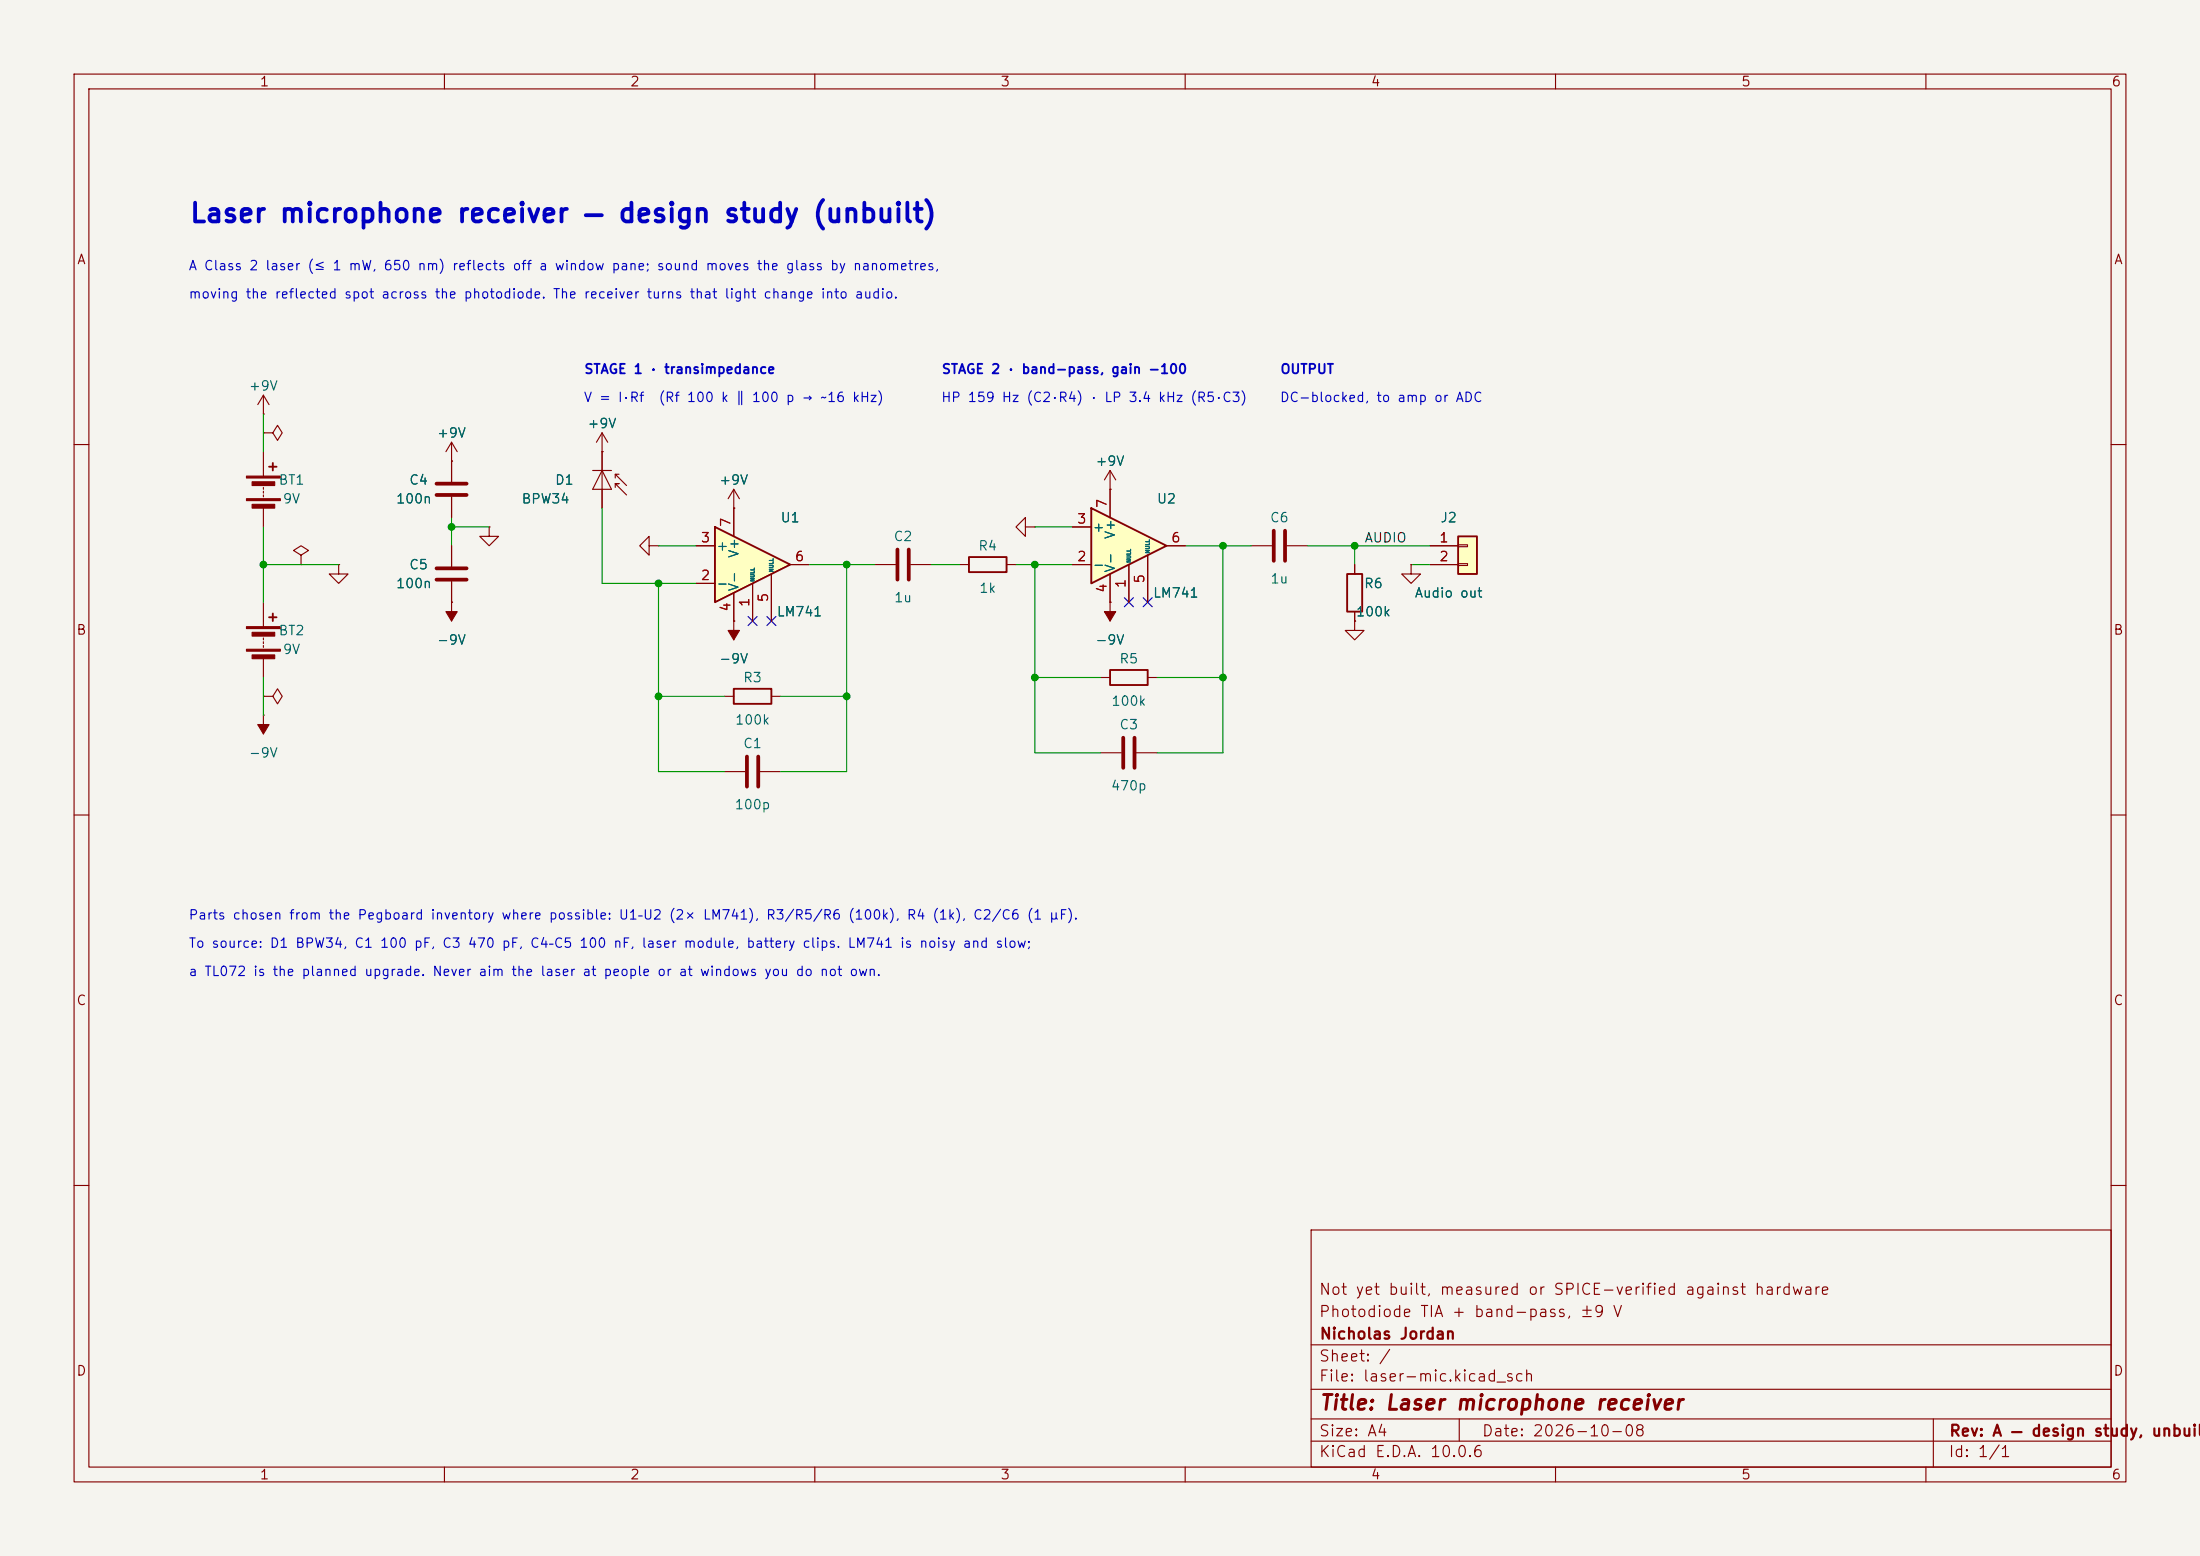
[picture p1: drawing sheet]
(kicad_sch
 (version 20250114)
 (generator "eeschema")
 (generator_version "9.0")
 (paper "A4")
 (title_block
  (title "Laser microphone receiver")
  (date "2026-10-08")
  (rev "A — design study, unbuilt")
  (company "Nicholas Jordan")
  (comment 1 "Photodiode TIA + band-pass, ±9 V")
  (comment 2 "Not yet built, measured or SPICE-verified against hardware"))
 (lib_symbols
  (symbol "Device:Battery"
   (pin_numbers (hide yes))
   (pin_names
    (offset 0) (hide yes)) (exclude_from_sim no) (in_bom yes) (on_board yes)
   (in_pos_files yes)
   (duplicate_pin_numbers_are_jumpers no)
   (property "Reference" "BT" (at 2.54 2.54 0) (show_name no) (do_not_autoplace no) (effects (font (size 1.27 1.27)) (justify left)))
   (property "Value" "Battery" (at 2.54 0 0) (show_name no) (do_not_autoplace no) (effects (font (size 1.27 1.27)) (justify left)))
   (property "Footprint" "" (at 0 1.524 90) (show_name no) (do_not_autoplace no) (hide yes) (effects (font (size 1.27 1.27))))
   (property "Datasheet" "" (at 0 1.524 90) (show_name no) (do_not_autoplace no) (hide yes) (effects (font (size 1.27 1.27))))
   (property "Description" "Multiple-cell battery" (at 0 0 0) (show_name no) (do_not_autoplace no) (hide yes) (effects (font (size 1.27 1.27))))
   (property "Sim.Device" "V" (at 0 0 0) (show_name no) (do_not_autoplace no) (hide yes) (effects (font (size 1.27 1.27))))
   (property "Sim.Type" "DC" (at 0 0 0) (show_name no) (do_not_autoplace no) (hide yes) (effects (font (size 1.27 1.27))))
   (property "Sim.Pins" "1=+ 2=-" (at 0 0 0) (show_name no) (do_not_autoplace no) (hide yes) (effects (font (size 1.27 1.27))))
   (symbol "Battery_0_1"
    (rectangle (start -2.286 1.778) (end 2.286 1.524) (stroke (width 0) (type default)) (fill (type outline)))
    (rectangle (start -2.286 -1.27) (end 2.286 -1.524) (stroke (width 0) (type default)) (fill (type outline)))
    (rectangle (start -1.524 1.016) (end 1.524 0.508) (stroke (width 0) (type default)) (fill (type outline)))
    (rectangle (start -1.524 -2.032) (end 1.524 -2.54) (stroke (width 0) (type default)) (fill (type outline)))
    (polyline (pts (xy 0 1.778) (xy 0 2.54)) (stroke (width 0) (type default)) (fill (type none)))
    (polyline (pts (xy 0 0) (xy 0 0.254)) (stroke (width 0) (type default)) (fill (type none)))
    (polyline (pts (xy 0 -0.508) (xy 0 -0.254)) (stroke (width 0) (type default)) (fill (type none)))
    (polyline (pts (xy 0 -1.016) (xy 0 -0.762)) (stroke (width 0) (type default)) (fill (type none)))
    (polyline (pts (xy 0.762 3.048) (xy 1.778 3.048)) (stroke (width 0.254) (type default)) (fill (type none)))
    (polyline (pts (xy 1.27 3.556) (xy 1.27 2.54)) (stroke (width 0.254) (type default)) (fill (type none))))
   (symbol "Battery_1_1"
    (pin passive line (at 0 5.08 270) (length 2.54) (name "+" (effects (font (size 1.27 1.27)))) (number "1" (effects (font (size 1.27 1.27)))))
    (pin passive line (at 0 -5.08 90) (length 2.54) (name "-" (effects (font (size 1.27 1.27)))) (number "2" (effects (font (size 1.27 1.27))))))
   (embedded_fonts no))
  (symbol "power:+9V"
   (power global)
   (pin_numbers (hide yes))
   (pin_names
    (offset 0) (hide yes)) (exclude_from_sim no) (in_bom yes) (on_board yes)
   (in_pos_files yes)
   (duplicate_pin_numbers_are_jumpers no)
   (property "Reference" "#PWR" (at 0 -3.81 0) (show_name no) (do_not_autoplace no) (hide yes) (effects (font (size 1.27 1.27))))
   (property "Value" "+9V" (at 0 3.556 0) (show_name no) (do_not_autoplace no) (effects (font (size 1.27 1.27))))
   (property "Footprint" "" (at 0 0 0) (show_name no) (do_not_autoplace no) (hide yes) (effects (font (size 1.27 1.27))))
   (property "Datasheet" "" (at 0 0 0) (show_name no) (do_not_autoplace no) (hide yes) (effects (font (size 1.27 1.27))))
   (property "Description" "Power symbol creates a global label with name \"+9V\"" (at 0 0 0) (show_name no) (do_not_autoplace no) (hide yes) (effects (font (size 1.27 1.27))))
   (symbol "+9V_0_1"
    (polyline (pts (xy -0.762 1.27) (xy 0 2.54)) (stroke (width 0) (type default)) (fill (type none)))
    (polyline (pts (xy 0 2.54) (xy 0.762 1.27)) (stroke (width 0) (type default)) (fill (type none)))
    (polyline (pts (xy 0 0) (xy 0 2.54)) (stroke (width 0) (type default)) (fill (type none))))
   (symbol "+9V_1_1"
    (pin power_in line (at 0 0 90) (length 0) (name "" (effects (font (size 1.27 1.27)))) (number "1" (effects (font (size 1.27 1.27))))))
   (embedded_fonts no))
  (symbol "power:PWR_FLAG"
   (power global)
   (pin_numbers (hide yes))
   (pin_names
    (offset 0) (hide yes)) (exclude_from_sim no) (in_bom yes) (on_board yes)
   (in_pos_files yes)
   (duplicate_pin_numbers_are_jumpers no)
   (property "Reference" "#FLG" (at 0 1.905 0) (show_name no) (do_not_autoplace no) (hide yes) (effects (font (size 1.27 1.27))))
   (property "Value" "PWR_FLAG" (at 0 3.81 0) (show_name no) (do_not_autoplace no) (effects (font (size 1.27 1.27))))
   (property "Footprint" "" (at 0 0 0) (show_name no) (do_not_autoplace no) (hide yes) (effects (font (size 1.27 1.27))))
   (property "Datasheet" "" (at 0 0 0) (show_name no) (do_not_autoplace no) (hide yes) (effects (font (size 1.27 1.27))))
   (property "Description" "Special symbol for telling ERC where power comes from" (at 0 0 0) (show_name no) (do_not_autoplace no) (hide yes) (effects (font (size 1.27 1.27))))
   (symbol "PWR_FLAG_0_0"
    (pin power_out line (at 0 0 90) (length 0) (name "" (effects (font (size 1.27 1.27)))) (number "1" (effects (font (size 1.27 1.27))))))
   (symbol "PWR_FLAG_0_1"
    (polyline (pts (xy 0 0) (xy 0 1.27) (xy -1.016 1.905) (xy 0 2.54) (xy 1.016 1.905) (xy 0 1.27)) (stroke (width 0) (type default)) (fill (type none))))
   (embedded_fonts no))
  (symbol "power:GND"
   (power global)
   (pin_numbers (hide yes))
   (pin_names
    (offset 0) (hide yes)) (exclude_from_sim no) (in_bom yes) (on_board yes)
   (in_pos_files yes)
   (duplicate_pin_numbers_are_jumpers no)
   (property "Reference" "#PWR" (at 0 -6.35 0) (show_name no) (do_not_autoplace no) (hide yes) (effects (font (size 1.27 1.27))))
   (property "Value" "GND" (at 0 -3.81 0) (show_name no) (do_not_autoplace no) (effects (font (size 1.27 1.27))))
   (property "Footprint" "" (at 0 0 0) (show_name no) (do_not_autoplace no) (hide yes) (effects (font (size 1.27 1.27))))
   (property "Datasheet" "" (at 0 0 0) (show_name no) (do_not_autoplace no) (hide yes) (effects (font (size 1.27 1.27))))
   (property "Description" "Power symbol creates a global label with name \"GND\" , ground" (at 0 0 0) (show_name no) (do_not_autoplace no) (hide yes) (effects (font (size 1.27 1.27))))
   (symbol "GND_0_1"
    (polyline (pts (xy 0 0) (xy 0 -1.27) (xy 1.27 -1.27) (xy 0 -2.54) (xy -1.27 -1.27) (xy 0 -1.27)) (stroke (width 0) (type default)) (fill (type none))))
   (symbol "GND_1_1"
    (pin power_in line (at 0 0 270) (length 0) (name "" (effects (font (size 1.27 1.27)))) (number "1" (effects (font (size 1.27 1.27))))))
   (embedded_fonts no))
  (symbol "power:-9V"
   (power global)
   (pin_numbers (hide yes))
   (pin_names
    (offset 0) (hide yes)) (exclude_from_sim no) (in_bom yes) (on_board yes)
   (in_pos_files yes)
   (duplicate_pin_numbers_are_jumpers no)
   (property "Reference" "#PWR" (at 0 -3.81 0) (show_name no) (do_not_autoplace no) (hide yes) (effects (font (size 1.27 1.27))))
   (property "Value" "-9V" (at 0 3.556 0) (show_name no) (do_not_autoplace no) (effects (font (size 1.27 1.27))))
   (property "Footprint" "" (at 0 0 0) (show_name no) (do_not_autoplace no) (hide yes) (effects (font (size 1.27 1.27))))
   (property "Datasheet" "" (at 0 0 0) (show_name no) (do_not_autoplace no) (hide yes) (effects (font (size 1.27 1.27))))
   (property "Description" "Power symbol creates a global label with name \"-9V\"" (at 0 0 0) (show_name no) (do_not_autoplace no) (hide yes) (effects (font (size 1.27 1.27))))
   (symbol "-9V_0_1"
    (polyline (pts (xy 0 0) (xy 0 2.54)) (stroke (width 0) (type default)) (fill (type none)))
    (polyline (pts (xy 0.762 1.27) (xy -0.762 1.27) (xy 0 2.54) (xy 0.762 1.27)) (stroke (width 0) (type default)) (fill (type outline))))
   (symbol "-9V_1_1"
    (pin power_in line (at 0 0 90) (length 0) (name "" (effects (font (size 1.27 1.27)))) (number "1" (effects (font (size 1.27 1.27))))))
   (embedded_fonts no))
  (symbol "Device:C"
   (pin_numbers (hide yes))
   (pin_names
    (offset 0.254)) (exclude_from_sim no) (in_bom yes) (on_board yes)
   (in_pos_files yes)
   (duplicate_pin_numbers_are_jumpers no)
   (property "Reference" "C" (at 0.635 2.54 0) (show_name no) (do_not_autoplace no) (effects (font (size 1.27 1.27)) (justify left)))
   (property "Value" "C" (at 0.635 -2.54 0) (show_name no) (do_not_autoplace no) (effects (font (size 1.27 1.27)) (justify left)))
   (property "Footprint" "" (at 0.9652 -3.81 0) (show_name no) (do_not_autoplace no) (hide yes) (effects (font (size 1.27 1.27))))
   (property "Datasheet" "" (at 0 0 0) (show_name no) (do_not_autoplace no) (hide yes) (effects (font (size 1.27 1.27))))
   (property "Description" "Unpolarized capacitor" (at 0 0 0) (show_name no) (do_not_autoplace no) (hide yes) (effects (font (size 1.27 1.27))))
   (symbol "C_0_1"
    (polyline (pts (xy -2.032 0.762) (xy 2.032 0.762)) (stroke (width 0.508) (type default)) (fill (type none)))
    (polyline (pts (xy -2.032 -0.762) (xy 2.032 -0.762)) (stroke (width 0.508) (type default)) (fill (type none))))
   (symbol "C_1_1"
    (pin passive line (at 0 3.81 270) (length 2.794) (name "" (effects (font (size 1.27 1.27)))) (number "1" (effects (font (size 1.27 1.27)))))
    (pin passive line (at 0 -3.81 90) (length 2.794) (name "" (effects (font (size 1.27 1.27)))) (number "2" (effects (font (size 1.27 1.27))))))
   (embedded_fonts no))
  (symbol "Amplifier_Operational:LM741"
   (pin_names
    (offset 0.127)) (exclude_from_sim no) (in_bom yes) (on_board yes)
   (in_pos_files yes)
   (duplicate_pin_numbers_are_jumpers no)
   (property "Reference" "U" (at 0 6.35 0) (show_name no) (do_not_autoplace no) (effects (font (size 1.27 1.27)) (justify left)))
   (property "Value" "LM741" (at 0 3.81 0) (show_name no) (do_not_autoplace no) (effects (font (size 1.27 1.27)) (justify left)))
   (property "Footprint" "" (at 1.27 1.27 0) (show_name no) (do_not_autoplace no) (hide yes) (effects (font (size 1.27 1.27))))
   (property "Datasheet" "http://www.ti.com/lit/ds/symlink/lm741.pdf" (at 3.81 3.81 0) (show_name no) (do_not_autoplace no) (hide yes) (effects (font (size 1.27 1.27))))
   (property "Description" "Operational Amplifier, DIP-8/TO-99-8" (at 0 0 0) (show_name no) (do_not_autoplace no) (hide yes) (effects (font (size 1.27 1.27))))
   (symbol "LM741_0_1"
    (polyline (pts (xy -5.08 5.08) (xy 5.08 0) (xy -5.08 -5.08) (xy -5.08 5.08)) (stroke (width 0.254) (type default)) (fill (type background))))
   (symbol "LM741_1_1"
    (pin input line (at 0 -7.62 90) (length 5.08) (name "NULL" (effects (font (size 0.508 0.508)))) (number "1" (effects (font (size 1.27 1.27)))))
    (pin input line (at -7.62 -2.54 0) (length 2.54) (name "-" (effects (font (size 1.27 1.27)))) (number "2" (effects (font (size 1.27 1.27)))))
    (pin input line (at -7.62 2.54 0) (length 2.54) (name "+" (effects (font (size 1.27 1.27)))) (number "3" (effects (font (size 1.27 1.27)))))
    (pin power_in line (at -2.54 -7.62 90) (length 3.81) (name "V-" (effects (font (size 1.27 1.27)))) (number "4" (effects (font (size 1.27 1.27)))))
    (pin input line (at 2.54 -7.62 90) (length 6.35) (name "NULL" (effects (font (size 0.508 0.508)))) (number "5" (effects (font (size 1.27 1.27)))))
    (pin output line (at 7.62 0 180) (length 2.54) (name "" (effects (font (size 1.27 1.27)))) (number "6" (effects (font (size 1.27 1.27)))))
    (pin power_in line (at -2.54 7.62 270) (length 3.81) (name "V+" (effects (font (size 1.27 1.27)))) (number "7" (effects (font (size 1.27 1.27)))))
    (pin no_connect line (at 0 2.54 270) (length 2.54) (hide yes) (name "NC" (effects (font (size 1.27 1.27)))) (number "8" (effects (font (size 1.27 1.27))))))
   (embedded_fonts no))
  (symbol "Sensor_Optical:BPW34"
   (pin_numbers (hide yes))
   (pin_names
    (offset 1.016) (hide yes)) (exclude_from_sim no) (in_bom yes) (on_board yes)
   (in_pos_files yes)
   (duplicate_pin_numbers_are_jumpers no)
   (property "Reference" "D" (at 0.508 1.778 0) (show_name no) (do_not_autoplace no) (effects (font (size 1.27 1.27)) (justify left)))
   (property "Value" "BPW34" (at -1.016 -2.794 0) (show_name no) (do_not_autoplace no) (effects (font (size 1.27 1.27))))
   (property "Footprint" "OptoDevice:Osram_DIL2_4.3x4.65mm_P5.08mm" (at 0 4.445 0) (show_name no) (do_not_autoplace no) (hide yes) (effects (font (size 1.27 1.27))))
   (property "Datasheet" "http://www.vishay.com/docs/81521/bpw34.pdf" (at -1.27 0 0) (show_name no) (do_not_autoplace no) (hide yes) (effects (font (size 1.27 1.27))))
   (property "Description" "Silicon PIN Photodiode" (at 0 0 0) (show_name no) (do_not_autoplace no) (hide yes) (effects (font (size 1.27 1.27))))
   (symbol "BPW34_0_1"
    (polyline (pts (xy -2.54 1.27) (xy -2.54 -1.27)) (stroke (width 0.1524) (type default)) (fill (type none)))
    (polyline (pts (xy -2.032 1.778) (xy -1.524 1.778)) (stroke (width 0) (type default)) (fill (type none)))
    (polyline (pts (xy -0.508 3.302) (xy -2.032 1.778) (xy -2.032 2.286)) (stroke (width 0) (type default)) (fill (type none)))
    (polyline (pts (xy 0 1.27) (xy -2.54 0) (xy 0 -1.27)) (stroke (width 0) (type default)) (fill (type none)))
    (polyline (pts (xy 0 0) (xy -2.54 0)) (stroke (width 0) (type default)) (fill (type none)))
    (polyline (pts (xy 0 -1.27) (xy 0 1.27)) (stroke (width 0) (type default)) (fill (type none)))
    (polyline (pts (xy 0.762 3.302) (xy -0.762 1.778) (xy -0.762 2.286) (xy -0.762 1.778) (xy -0.254 1.778)) (stroke (width 0) (type default)) (fill (type none))))
   (symbol "BPW34_1_1"
    (pin passive line (at -5.08 0 0) (length 2.54) (name "K" (effects (font (size 1.27 1.27)))) (number "1" (effects (font (size 1.27 1.27)))))
    (pin passive line (at 2.54 0 180) (length 2.54) (name "A" (effects (font (size 1.27 1.27)))) (number "2" (effects (font (size 1.27 1.27))))))
   (embedded_fonts no))
  (symbol "Device:R"
   (pin_numbers (hide yes))
   (pin_names
    (offset 0)) (exclude_from_sim no) (in_bom yes) (on_board yes)
   (in_pos_files yes)
   (duplicate_pin_numbers_are_jumpers no)
   (property "Reference" "R" (at 2.032 0 90) (show_name no) (do_not_autoplace no) (effects (font (size 1.27 1.27))))
   (property "Value" "R" (at 0 0 90) (show_name no) (do_not_autoplace no) (effects (font (size 1.27 1.27))))
   (property "Footprint" "" (at -1.778 0 90) (show_name no) (do_not_autoplace no) (hide yes) (effects (font (size 1.27 1.27))))
   (property "Datasheet" "" (at 0 0 0) (show_name no) (do_not_autoplace no) (hide yes) (effects (font (size 1.27 1.27))))
   (property "Description" "Resistor" (at 0 0 0) (show_name no) (do_not_autoplace no) (hide yes) (effects (font (size 1.27 1.27))))
   (symbol "R_0_1"
    (rectangle (start -1.016 -2.54) (end 1.016 2.54) (stroke (width 0.254) (type default)) (fill (type none))))
   (symbol "R_1_1"
    (pin passive line (at 0 3.81 270) (length 1.27) (name "" (effects (font (size 1.27 1.27)))) (number "1" (effects (font (size 1.27 1.27)))))
    (pin passive line (at 0 -3.81 90) (length 1.27) (name "" (effects (font (size 1.27 1.27)))) (number "2" (effects (font (size 1.27 1.27))))))
   (embedded_fonts no))
  (symbol "Connector_Generic:Conn_01x02"
   (pin_names
    (offset 1.016) (hide yes)) (exclude_from_sim no) (in_bom yes) (on_board yes)
   (in_pos_files yes)
   (duplicate_pin_numbers_are_jumpers no)
   (property "Reference" "J" (at 0 2.54 0) (show_name no) (do_not_autoplace no) (effects (font (size 1.27 1.27))))
   (property "Value" "Conn_01x02" (at 0 -5.08 0) (show_name no) (do_not_autoplace no) (effects (font (size 1.27 1.27))))
   (property "Footprint" "" (at 0 0 0) (show_name no) (do_not_autoplace no) (hide yes) (effects (font (size 1.27 1.27))))
   (property "Datasheet" "" (at 0 0 0) (show_name no) (do_not_autoplace no) (hide yes) (effects (font (size 1.27 1.27))))
   (property "Description" "Generic connector, single row, 01x02, script generated (kicad-library-utils/schlib/autogen/connector/)" (at 0 0 0) (show_name no) (do_not_autoplace no) (hide yes) (effects (font (size 1.27 1.27))))
   (symbol "Conn_01x02_1_1"
    (rectangle (start -1.27 1.27) (end 1.27 -3.81) (stroke (width 0.254) (type default)) (fill (type background)))
    (rectangle (start -1.27 0.127) (end 0 -0.127) (stroke (width 0.1524) (type default)) (fill (type none)))
    (rectangle (start -1.27 -2.413) (end 0 -2.667) (stroke (width 0.1524) (type default)) (fill (type none)))
    (pin passive line (at -5.08 0 0) (length 3.81) (name "Pin_1" (effects (font (size 1.27 1.27)))) (number "1" (effects (font (size 1.27 1.27)))))
    (pin passive line (at -5.08 -2.54 0) (length 3.81) (name "Pin_2" (effects (font (size 1.27 1.27)))) (number "2" (effects (font (size 1.27 1.27))))))
   (embedded_fonts no)))
 (symbol
  (lib_id "Device:Battery")
  (at 35.56 66.04 0)
  (unit 1)
  (exclude_from_sim no)
  (in_bom yes)
  (on_board yes)
  (dnp no)
  (property "Reference" "BT1" (at 39.37 64.77 0) (effects (font (size 1.27 1.27))))
  (property "Value" "9V" (at 39.37 67.31 0) (effects (font (size 1.27 1.27))))
  (property "Footprint" "" (at 35.56 66.04 0) (effects (font (size 1.27 1.27)) (hide yes)))
  (property "Datasheet" "~" (at 35.56 66.04 0) (effects (font (size 1.27 1.27)) (hide yes)))
  (pin "1")
  (pin "2"))
 (symbol
  (lib_id "Device:Battery")
  (at 35.56 86.36 0)
  (unit 1)
  (exclude_from_sim no)
  (in_bom yes)
  (on_board yes)
  (dnp no)
  (property "Reference" "BT2" (at 39.37 85.09 0) (effects (font (size 1.27 1.27))))
  (property "Value" "9V" (at 39.37 87.63 0) (effects (font (size 1.27 1.27))))
  (property "Footprint" "" (at 35.56 86.36 0) (effects (font (size 1.27 1.27)) (hide yes)))
  (property "Datasheet" "~" (at 35.56 86.36 0) (effects (font (size 1.27 1.27)) (hide yes)))
  (pin "1")
  (pin "2"))
 (wire
  (pts (xy 35.56 60.96) (xy 35.56 58.42))
  (stroke (width 0) (type solid)))
 (wire
  (pts (xy 35.56 58.42) (xy 35.56 55.88))
  (stroke (width 0) (type solid)))
 (symbol
  (lib_id "power:+9V")
  (at 35.56 55.88 0)
  (unit 1)
  (exclude_from_sim no)
  (in_bom no)
  (on_board no)
  (dnp no)
  (property "Reference" "#PWR01" (at 38.1 54.61 0) (effects (font (size 1.27 1.27)) (hide yes)))
  (property "Value" "+9V" (at 35.56 52.07 0) (effects (font (size 1.27 1.27))))
  (property "Footprint" "" (at 35.56 55.88 0) (effects (font (size 1.27 1.27)) (hide yes)))
  (property "Datasheet" "~" (at 35.56 55.88 0) (effects (font (size 1.27 1.27)) (hide yes)))
  (pin "1"))
 (symbol
  (lib_id "power:PWR_FLAG")
  (at 35.56 58.42 270)
  (unit 1)
  (exclude_from_sim no)
  (in_bom no)
  (on_board no)
  (dnp no)
  (property "Reference" "#FLG02" (at 38.1 57.15 270) (effects (font (size 1.27 1.27)) (hide yes)))
  (property "Value" "PWR_FLAG" (at 38.1 59.69 270) (effects (font (size 1.27 1.27)) (hide yes)))
  (property "Footprint" "" (at 35.56 58.42 0) (effects (font (size 1.27 1.27)) (hide yes)))
  (property "Datasheet" "~" (at 35.56 58.42 0) (effects (font (size 1.27 1.27)) (hide yes)))
  (pin "1"))
 (wire
  (pts (xy 35.56 71.12) (xy 35.56 76.2))
  (stroke (width 0) (type solid)))
 (wire
  (pts (xy 35.56 76.2) (xy 35.56 81.28))
  (stroke (width 0) (type solid)))
 (junction
  (at 35.56 76.2)
  (diameter 0)
  (color 0 0 0 0))
 (wire
  (pts (xy 35.56 76.2) (xy 40.64 76.2))
  (stroke (width 0) (type solid)))
 (wire
  (pts (xy 40.64 76.2) (xy 45.72 76.2))
  (stroke (width 0) (type solid)))
 (symbol
  (lib_id "power:PWR_FLAG")
  (at 40.64 76.2 0)
  (unit 1)
  (exclude_from_sim no)
  (in_bom no)
  (on_board no)
  (dnp no)
  (property "Reference" "#FLG03" (at 43.18 74.93 0) (effects (font (size 1.27 1.27)) (hide yes)))
  (property "Value" "PWR_FLAG" (at 43.18 77.47 0) (effects (font (size 1.27 1.27)) (hide yes)))
  (property "Footprint" "" (at 40.64 76.2 0) (effects (font (size 1.27 1.27)) (hide yes)))
  (property "Datasheet" "~" (at 40.64 76.2 0) (effects (font (size 1.27 1.27)) (hide yes)))
  (pin "1"))
 (symbol
  (lib_id "power:GND")
  (at 45.72 76.2 0)
  (unit 1)
  (exclude_from_sim no)
  (in_bom no)
  (on_board no)
  (dnp no)
  (property "Reference" "#PWR04" (at 48.26 74.93 0) (effects (font (size 1.27 1.27)) (hide yes)))
  (property "Value" "GND" (at 48.26 77.47 0) (effects (font (size 1.27 1.27)) (hide yes)))
  (property "Footprint" "" (at 45.72 76.2 0) (effects (font (size 1.27 1.27)) (hide yes)))
  (property "Datasheet" "~" (at 45.72 76.2 0) (effects (font (size 1.27 1.27)) (hide yes)))
  (pin "1"))
 (wire
  (pts (xy 35.56 91.44) (xy 35.56 93.98))
  (stroke (width 0) (type solid)))
 (wire
  (pts (xy 35.56 93.98) (xy 35.56 96.52))
  (stroke (width 0) (type solid)))
 (symbol
  (lib_id "power:-9V")
  (at 35.56 96.52 180)
  (unit 1)
  (exclude_from_sim no)
  (in_bom no)
  (on_board no)
  (dnp no)
  (property "Reference" "#PWR05" (at 38.1 95.25 0) (effects (font (size 1.27 1.27)) (hide yes)))
  (property "Value" "-9V" (at 35.56 101.6 0) (effects (font (size 1.27 1.27))))
  (property "Footprint" "" (at 35.56 96.52 0) (effects (font (size 1.27 1.27)) (hide yes)))
  (property "Datasheet" "~" (at 35.56 96.52 0) (effects (font (size 1.27 1.27)) (hide yes)))
  (pin "1"))
 (symbol
  (lib_id "power:PWR_FLAG")
  (at 35.56 93.98 270)
  (unit 1)
  (exclude_from_sim no)
  (in_bom no)
  (on_board no)
  (dnp no)
  (property "Reference" "#FLG06" (at 38.1 92.71 270) (effects (font (size 1.27 1.27)) (hide yes)))
  (property "Value" "PWR_FLAG" (at 38.1 95.25 270) (effects (font (size 1.27 1.27)) (hide yes)))
  (property "Footprint" "" (at 35.56 93.98 0) (effects (font (size 1.27 1.27)) (hide yes)))
  (property "Datasheet" "~" (at 35.56 93.98 0) (effects (font (size 1.27 1.27)) (hide yes)))
  (pin "1"))
 (symbol
  (lib_id "Device:C")
  (at 60.96 66.04 0)
  (unit 1)
  (exclude_from_sim no)
  (in_bom yes)
  (on_board yes)
  (dnp no)
  (property "Reference" "C4" (at 56.515 64.77 0) (effects (font (size 1.27 1.27))))
  (property "Value" "100n" (at 55.88 67.31 0) (effects (font (size 1.27 1.27))))
  (property "Footprint" "" (at 60.96 66.04 0) (effects (font (size 1.27 1.27)) (hide yes)))
  (property "Datasheet" "~" (at 60.96 66.04 0) (effects (font (size 1.27 1.27)) (hide yes)))
  (pin "1")
  (pin "2"))
 (symbol
  (lib_id "power:+9V")
  (at 60.96 62.23 0)
  (unit 1)
  (exclude_from_sim no)
  (in_bom no)
  (on_board no)
  (dnp no)
  (property "Reference" "#PWR07" (at 63.5 60.96 0) (effects (font (size 1.27 1.27)) (hide yes)))
  (property "Value" "+9V" (at 60.96 58.42 0) (effects (font (size 1.27 1.27))))
  (property "Footprint" "" (at 60.96 62.23 0) (effects (font (size 1.27 1.27)) (hide yes)))
  (property "Datasheet" "~" (at 60.96 62.23 0) (effects (font (size 1.27 1.27)) (hide yes)))
  (pin "1"))
 (symbol
  (lib_id "Device:C")
  (at 60.96 77.47 0)
  (unit 1)
  (exclude_from_sim no)
  (in_bom yes)
  (on_board yes)
  (dnp no)
  (property "Reference" "C5" (at 56.515 76.2 0) (effects (font (size 1.27 1.27))))
  (property "Value" "100n" (at 55.88 78.74 0) (effects (font (size 1.27 1.27))))
  (property "Footprint" "" (at 60.96 77.47 0) (effects (font (size 1.27 1.27)) (hide yes)))
  (property "Datasheet" "~" (at 60.96 77.47 0) (effects (font (size 1.27 1.27)) (hide yes)))
  (pin "1")
  (pin "2"))
 (symbol
  (lib_id "power:-9V")
  (at 60.96 81.28 180)
  (unit 1)
  (exclude_from_sim no)
  (in_bom no)
  (on_board no)
  (dnp no)
  (property "Reference" "#PWR08" (at 63.5 80.01 0) (effects (font (size 1.27 1.27)) (hide yes)))
  (property "Value" "-9V" (at 60.96 86.36 0) (effects (font (size 1.27 1.27))))
  (property "Footprint" "" (at 60.96 81.28 0) (effects (font (size 1.27 1.27)) (hide yes)))
  (property "Datasheet" "~" (at 60.96 81.28 0) (effects (font (size 1.27 1.27)) (hide yes)))
  (pin "1"))
 (wire
  (pts (xy 60.96 69.85) (xy 60.96 71.12))
  (stroke (width 0) (type solid)))
 (wire
  (pts (xy 60.96 71.12) (xy 60.96 73.66))
  (stroke (width 0) (type solid)))
 (wire
  (pts (xy 60.96 71.12) (xy 66.04 71.12))
  (stroke (width 0) (type solid)))
 (junction
  (at 60.96 71.12)
  (diameter 0)
  (color 0 0 0 0))
 (symbol
  (lib_id "power:GND")
  (at 66.04 71.12 0)
  (unit 1)
  (exclude_from_sim no)
  (in_bom no)
  (on_board no)
  (dnp no)
  (property "Reference" "#PWR09" (at 68.58 69.85 0) (effects (font (size 1.27 1.27)) (hide yes)))
  (property "Value" "GND" (at 68.58 72.39 0) (effects (font (size 1.27 1.27)) (hide yes)))
  (property "Footprint" "" (at 66.04 71.12 0) (effects (font (size 1.27 1.27)) (hide yes)))
  (property "Datasheet" "~" (at 66.04 71.12 0) (effects (font (size 1.27 1.27)) (hide yes)))
  (pin "1"))
 (symbol
  (lib_id "Amplifier_Operational:LM741")
  (at 101.6 76.2 0)
  (unit 1)
  (exclude_from_sim no)
  (in_bom yes)
  (on_board yes)
  (dnp no)
  (property "Reference" "U1" (at 106.68 69.85 0) (effects (font (size 1.27 1.27))))
  (property "Value" "LM741" (at 107.95 82.55 0) (effects (font (size 1.27 1.27))))
  (property "Footprint" "" (at 101.6 76.2 0) (effects (font (size 1.27 1.27)) (hide yes)))
  (property "Datasheet" "~" (at 101.6 76.2 0) (effects (font (size 1.27 1.27)) (hide yes)))
  (pin "1")
  (pin "2")
  (pin "3")
  (pin "4")
  (pin "5")
  (pin "6")
  (pin "7")
  (pin "8"))
 (symbol
  (lib_id "power:+9V")
  (at 99.06 68.58 0)
  (unit 1)
  (exclude_from_sim no)
  (in_bom no)
  (on_board no)
  (dnp no)
  (property "Reference" "#PWR10" (at 101.6 67.31 0) (effects (font (size 1.27 1.27)) (hide yes)))
  (property "Value" "+9V" (at 99.06 64.77 0) (effects (font (size 1.27 1.27))))
  (property "Footprint" "" (at 99.06 68.58 0) (effects (font (size 1.27 1.27)) (hide yes)))
  (property "Datasheet" "~" (at 99.06 68.58 0) (effects (font (size 1.27 1.27)) (hide yes)))
  (pin "1"))
 (symbol
  (lib_id "power:-9V")
  (at 99.06 83.82 180)
  (unit 1)
  (exclude_from_sim no)
  (in_bom no)
  (on_board no)
  (dnp no)
  (property "Reference" "#PWR11" (at 101.6 82.55 0) (effects (font (size 1.27 1.27)) (hide yes)))
  (property "Value" "-9V" (at 99.06 88.9 0) (effects (font (size 1.27 1.27))))
  (property "Footprint" "" (at 99.06 83.82 0) (effects (font (size 1.27 1.27)) (hide yes)))
  (property "Datasheet" "~" (at 99.06 83.82 0) (effects (font (size 1.27 1.27)) (hide yes)))
  (pin "1"))
 (no_connect
  (at 101.6 83.82))
 (no_connect
  (at 104.14 83.82))
 (symbol
  (lib_id "Sensor_Optical:BPW34")
  (at 81.28 66.04 270)
  (unit 1)
  (exclude_from_sim no)
  (in_bom yes)
  (on_board yes)
  (dnp no)
  (property "Reference" "D1" (at 76.2 64.77 270) (effects (font (size 1.27 1.27))))
  (property "Value" "BPW34" (at 73.66 67.31 270) (effects (font (size 1.27 1.27))))
  (property "Footprint" "" (at 81.28 66.04 0) (effects (font (size 1.27 1.27)) (hide yes)))
  (property "Datasheet" "~" (at 81.28 66.04 0) (effects (font (size 1.27 1.27)) (hide yes)))
  (pin "1")
  (pin "2"))
 (symbol
  (lib_id "power:+9V")
  (at 81.28 60.96 0)
  (unit 1)
  (exclude_from_sim no)
  (in_bom no)
  (on_board no)
  (dnp no)
  (property "Reference" "#PWR12" (at 83.82 59.69 0) (effects (font (size 1.27 1.27)) (hide yes)))
  (property "Value" "+9V" (at 81.28 57.15 0) (effects (font (size 1.27 1.27))))
  (property "Footprint" "" (at 81.28 60.96 0) (effects (font (size 1.27 1.27)) (hide yes)))
  (property "Datasheet" "~" (at 81.28 60.96 0) (effects (font (size 1.27 1.27)) (hide yes)))
  (pin "1"))
 (wire
  (pts (xy 81.28 68.58) (xy 81.28 78.74))
  (stroke (width 0) (type solid)))
 (wire
  (pts (xy 81.28 78.74) (xy 93.98 78.74))
  (stroke (width 0) (type solid)))
 (junction
  (at 88.9 78.74)
  (diameter 0)
  (color 0 0 0 0))
 (wire
  (pts (xy 93.98 73.66) (xy 88.9 73.66))
  (stroke (width 0) (type solid)))
 (symbol
  (lib_id "power:GND")
  (at 88.9 73.66 270)
  (unit 1)
  (exclude_from_sim no)
  (in_bom no)
  (on_board no)
  (dnp no)
  (property "Reference" "#PWR13" (at 91.44 72.39 270) (effects (font (size 1.27 1.27)) (hide yes)))
  (property "Value" "GND" (at 91.44 74.93 270) (effects (font (size 1.27 1.27)) (hide yes)))
  (property "Footprint" "" (at 88.9 73.66 0) (effects (font (size 1.27 1.27)) (hide yes)))
  (property "Datasheet" "~" (at 88.9 73.66 0) (effects (font (size 1.27 1.27)) (hide yes)))
  (pin "1"))
 (symbol
  (lib_id "Device:R")
  (at 101.6 93.98 90)
  (unit 1)
  (exclude_from_sim no)
  (in_bom yes)
  (on_board yes)
  (dnp no)
  (property "Reference" "R3" (at 101.6 91.44 90) (effects (font (size 1.27 1.27))))
  (property "Value" "100k" (at 101.6 97.155 90) (effects (font (size 1.27 1.27))))
  (property "Footprint" "" (at 101.6 93.98 0) (effects (font (size 1.27 1.27)) (hide yes)))
  (property "Datasheet" "~" (at 101.6 93.98 0) (effects (font (size 1.27 1.27)) (hide yes)))
  (pin "1")
  (pin "2"))
 (symbol
  (lib_id "Device:C")
  (at 101.6 104.14 90)
  (unit 1)
  (exclude_from_sim no)
  (in_bom yes)
  (on_board yes)
  (dnp no)
  (property "Reference" "C1" (at 101.6 100.33 90) (effects (font (size 1.27 1.27))))
  (property "Value" "100p" (at 101.6 108.585 90) (effects (font (size 1.27 1.27))))
  (property "Footprint" "" (at 101.6 104.14 0) (effects (font (size 1.27 1.27)) (hide yes)))
  (property "Datasheet" "~" (at 101.6 104.14 0) (effects (font (size 1.27 1.27)) (hide yes)))
  (pin "1")
  (pin "2"))
 (wire
  (pts (xy 88.9 78.74) (xy 88.9 93.98))
  (stroke (width 0) (type solid)))
 (wire
  (pts (xy 88.9 93.98) (xy 88.9 104.14))
  (stroke (width 0) (type solid)))
 (junction
  (at 88.9 93.98)
  (diameter 0)
  (color 0 0 0 0))
 (wire
  (pts (xy 88.9 93.98) (xy 97.79 93.98))
  (stroke (width 0) (type solid)))
 (wire
  (pts (xy 88.9 104.14) (xy 97.79 104.14))
  (stroke (width 0) (type solid)))
 (wire
  (pts (xy 109.22 76.2) (xy 114.3 76.2))
  (stroke (width 0) (type solid)))
 (wire
  (pts (xy 114.3 76.2) (xy 114.3 93.98))
  (stroke (width 0) (type solid)))
 (wire
  (pts (xy 114.3 93.98) (xy 114.3 104.14))
  (stroke (width 0) (type solid)))
 (junction
  (at 114.3 76.2)
  (diameter 0)
  (color 0 0 0 0))
 (junction
  (at 114.3 93.98)
  (diameter 0)
  (color 0 0 0 0))
 (wire
  (pts (xy 105.41 93.98) (xy 114.3 93.98))
  (stroke (width 0) (type solid)))
 (wire
  (pts (xy 105.41 104.14) (xy 114.3 104.14))
  (stroke (width 0) (type solid)))
 (symbol
  (lib_id "Device:C")
  (at 121.92 76.2 90)
  (unit 1)
  (exclude_from_sim no)
  (in_bom yes)
  (on_board yes)
  (dnp no)
  (property "Reference" "C2" (at 121.92 72.39 90) (effects (font (size 1.27 1.27))))
  (property "Value" "1u" (at 121.92 80.645 90) (effects (font (size 1.27 1.27))))
  (property "Footprint" "" (at 121.92 76.2 0) (effects (font (size 1.27 1.27)) (hide yes)))
  (property "Datasheet" "~" (at 121.92 76.2 0) (effects (font (size 1.27 1.27)) (hide yes)))
  (pin "1")
  (pin "2"))
 (symbol
  (lib_id "Device:R")
  (at 133.35 76.2 90)
  (unit 1)
  (exclude_from_sim no)
  (in_bom yes)
  (on_board yes)
  (dnp no)
  (property "Reference" "R4" (at 133.35 73.66 90) (effects (font (size 1.27 1.27))))
  (property "Value" "1k" (at 133.35 79.375 90) (effects (font (size 1.27 1.27))))
  (property "Footprint" "" (at 133.35 76.2 0) (effects (font (size 1.27 1.27)) (hide yes)))
  (property "Datasheet" "~" (at 133.35 76.2 0) (effects (font (size 1.27 1.27)) (hide yes)))
  (pin "1")
  (pin "2"))
 (wire
  (pts (xy 114.3 76.2) (xy 118.11 76.2))
  (stroke (width 0) (type solid)))
 (wire
  (pts (xy 125.73 76.2) (xy 129.54 76.2))
  (stroke (width 0) (type solid)))
 (symbol
  (lib_id "Amplifier_Operational:LM741")
  (at 152.4 73.66 0)
  (unit 1)
  (exclude_from_sim no)
  (in_bom yes)
  (on_board yes)
  (dnp no)
  (property "Reference" "U2" (at 157.48 67.31 0) (effects (font (size 1.27 1.27))))
  (property "Value" "LM741" (at 158.75 80.01 0) (effects (font (size 1.27 1.27))))
  (property "Footprint" "" (at 152.4 73.66 0) (effects (font (size 1.27 1.27)) (hide yes)))
  (property "Datasheet" "~" (at 152.4 73.66 0) (effects (font (size 1.27 1.27)) (hide yes)))
  (pin "1")
  (pin "2")
  (pin "3")
  (pin "4")
  (pin "5")
  (pin "6")
  (pin "7")
  (pin "8"))
 (symbol
  (lib_id "power:+9V")
  (at 149.86 66.04 0)
  (unit 1)
  (exclude_from_sim no)
  (in_bom no)
  (on_board no)
  (dnp no)
  (property "Reference" "#PWR14" (at 152.4 64.77 0) (effects (font (size 1.27 1.27)) (hide yes)))
  (property "Value" "+9V" (at 149.86 62.23 0) (effects (font (size 1.27 1.27))))
  (property "Footprint" "" (at 149.86 66.04 0) (effects (font (size 1.27 1.27)) (hide yes)))
  (property "Datasheet" "~" (at 149.86 66.04 0) (effects (font (size 1.27 1.27)) (hide yes)))
  (pin "1"))
 (symbol
  (lib_id "power:-9V")
  (at 149.86 81.28 180)
  (unit 1)
  (exclude_from_sim no)
  (in_bom no)
  (on_board no)
  (dnp no)
  (property "Reference" "#PWR15" (at 152.4 80.01 0) (effects (font (size 1.27 1.27)) (hide yes)))
  (property "Value" "-9V" (at 149.86 86.36 0) (effects (font (size 1.27 1.27))))
  (property "Footprint" "" (at 149.86 81.28 0) (effects (font (size 1.27 1.27)) (hide yes)))
  (property "Datasheet" "~" (at 149.86 81.28 0) (effects (font (size 1.27 1.27)) (hide yes)))
  (pin "1"))
 (no_connect
  (at 152.4 81.28))
 (no_connect
  (at 154.94 81.28))
 (wire
  (pts (xy 137.16 76.2) (xy 139.7 76.2))
  (stroke (width 0) (type solid)))
 (wire
  (pts (xy 139.7 76.2) (xy 144.78 76.2))
  (stroke (width 0) (type solid)))
 (junction
  (at 139.7 76.2)
  (diameter 0)
  (color 0 0 0 0))
 (wire
  (pts (xy 144.78 71.12) (xy 139.7 71.12))
  (stroke (width 0) (type solid)))
 (symbol
  (lib_id "power:GND")
  (at 139.7 71.12 270)
  (unit 1)
  (exclude_from_sim no)
  (in_bom no)
  (on_board no)
  (dnp no)
  (property "Reference" "#PWR16" (at 142.24 69.85 270) (effects (font (size 1.27 1.27)) (hide yes)))
  (property "Value" "GND" (at 142.24 72.39 270) (effects (font (size 1.27 1.27)) (hide yes)))
  (property "Footprint" "" (at 139.7 71.12 0) (effects (font (size 1.27 1.27)) (hide yes)))
  (property "Datasheet" "~" (at 139.7 71.12 0) (effects (font (size 1.27 1.27)) (hide yes)))
  (pin "1"))
 (symbol
  (lib_id "Device:R")
  (at 152.4 91.44 90)
  (unit 1)
  (exclude_from_sim no)
  (in_bom yes)
  (on_board yes)
  (dnp no)
  (property "Reference" "R5" (at 152.4 88.9 90) (effects (font (size 1.27 1.27))))
  (property "Value" "100k" (at 152.4 94.615 90) (effects (font (size 1.27 1.27))))
  (property "Footprint" "" (at 152.4 91.44 0) (effects (font (size 1.27 1.27)) (hide yes)))
  (property "Datasheet" "~" (at 152.4 91.44 0) (effects (font (size 1.27 1.27)) (hide yes)))
  (pin "1")
  (pin "2"))
 (symbol
  (lib_id "Device:C")
  (at 152.4 101.6 90)
  (unit 1)
  (exclude_from_sim no)
  (in_bom yes)
  (on_board yes)
  (dnp no)
  (property "Reference" "C3" (at 152.4 97.79 90) (effects (font (size 1.27 1.27))))
  (property "Value" "470p" (at 152.4 106.045 90) (effects (font (size 1.27 1.27))))
  (property "Footprint" "" (at 152.4 101.6 0) (effects (font (size 1.27 1.27)) (hide yes)))
  (property "Datasheet" "~" (at 152.4 101.6 0) (effects (font (size 1.27 1.27)) (hide yes)))
  (pin "1")
  (pin "2"))
 (wire
  (pts (xy 139.7 76.2) (xy 139.7 91.44))
  (stroke (width 0) (type solid)))
 (wire
  (pts (xy 139.7 91.44) (xy 139.7 101.6))
  (stroke (width 0) (type solid)))
 (junction
  (at 139.7 91.44)
  (diameter 0)
  (color 0 0 0 0))
 (wire
  (pts (xy 139.7 91.44) (xy 148.59 91.44))
  (stroke (width 0) (type solid)))
 (wire
  (pts (xy 139.7 101.6) (xy 148.59 101.6))
  (stroke (width 0) (type solid)))
 (wire
  (pts (xy 160.02 73.66) (xy 165.1 73.66))
  (stroke (width 0) (type solid)))
 (wire
  (pts (xy 165.1 73.66) (xy 165.1 91.44))
  (stroke (width 0) (type solid)))
 (wire
  (pts (xy 165.1 91.44) (xy 165.1 101.6))
  (stroke (width 0) (type solid)))
 (junction
  (at 165.1 73.66)
  (diameter 0)
  (color 0 0 0 0))
 (junction
  (at 165.1 91.44)
  (diameter 0)
  (color 0 0 0 0))
 (wire
  (pts (xy 156.21 91.44) (xy 165.1 91.44))
  (stroke (width 0) (type solid)))
 (wire
  (pts (xy 156.21 101.6) (xy 165.1 101.6))
  (stroke (width 0) (type solid)))
 (symbol
  (lib_id "Device:C")
  (at 172.72 73.66 90)
  (unit 1)
  (exclude_from_sim no)
  (in_bom yes)
  (on_board yes)
  (dnp no)
  (property "Reference" "C6" (at 172.72 69.85 90) (effects (font (size 1.27 1.27))))
  (property "Value" "1u" (at 172.72 78.105 90) (effects (font (size 1.27 1.27))))
  (property "Footprint" "" (at 172.72 73.66 0) (effects (font (size 1.27 1.27)) (hide yes)))
  (property "Datasheet" "~" (at 172.72 73.66 0) (effects (font (size 1.27 1.27)) (hide yes)))
  (pin "1")
  (pin "2"))
 (wire
  (pts (xy 165.1 73.66) (xy 168.91 73.66))
  (stroke (width 0) (type solid)))
 (symbol
  (lib_id "Device:R")
  (at 182.88 80.01 0)
  (unit 1)
  (exclude_from_sim no)
  (in_bom yes)
  (on_board yes)
  (dnp no)
  (property "Reference" "R6" (at 185.42 78.74 0) (effects (font (size 1.27 1.27))))
  (property "Value" "100k" (at 185.42 82.55 0) (effects (font (size 1.27 1.27))))
  (property "Footprint" "" (at 182.88 80.01 0) (effects (font (size 1.27 1.27)) (hide yes)))
  (property "Datasheet" "~" (at 182.88 80.01 0) (effects (font (size 1.27 1.27)) (hide yes)))
  (pin "1")
  (pin "2"))
 (wire
  (pts (xy 176.53 73.66) (xy 182.88 73.66))
  (stroke (width 0) (type solid)))
 (wire
  (pts (xy 182.88 73.66) (xy 182.88 76.2))
  (stroke (width 0) (type solid)))
 (junction
  (at 182.88 73.66)
  (diameter 0)
  (color 0 0 0 0))
 (symbol
  (lib_id "power:GND")
  (at 182.88 83.82 0)
  (unit 1)
  (exclude_from_sim no)
  (in_bom no)
  (on_board no)
  (dnp no)
  (property "Reference" "#PWR17" (at 185.42 82.55 0) (effects (font (size 1.27 1.27)) (hide yes)))
  (property "Value" "GND" (at 185.42 85.09 0) (effects (font (size 1.27 1.27)) (hide yes)))
  (property "Footprint" "" (at 182.88 83.82 0) (effects (font (size 1.27 1.27)) (hide yes)))
  (property "Datasheet" "~" (at 182.88 83.82 0) (effects (font (size 1.27 1.27)) (hide yes)))
  (pin "1"))
 (symbol
  (lib_id "Connector_Generic:Conn_01x02")
  (at 198.12 73.66 0)
  (unit 1)
  (exclude_from_sim no)
  (in_bom yes)
  (on_board yes)
  (dnp no)
  (property "Reference" "J2" (at 195.58 69.85 0) (effects (font (size 1.27 1.27))))
  (property "Value" "Audio out" (at 195.58 80.01 0) (effects (font (size 1.27 1.27))))
  (property "Footprint" "" (at 198.12 73.66 0) (effects (font (size 1.27 1.27)) (hide yes)))
  (property "Datasheet" "~" (at 198.12 73.66 0) (effects (font (size 1.27 1.27)) (hide yes)))
  (pin "1")
  (pin "2"))
 (wire
  (pts (xy 182.88 73.66) (xy 193.04 73.66))
  (stroke (width 0) (type solid)))
 (wire
  (pts (xy 193.04 76.2) (xy 190.5 76.2))
  (stroke (width 0) (type solid)))
 (symbol
  (lib_id "power:GND")
  (at 190.5 76.2 0)
  (unit 1)
  (exclude_from_sim no)
  (in_bom no)
  (on_board no)
  (dnp no)
  (property "Reference" "#PWR18" (at 193.04 74.93 0) (effects (font (size 1.27 1.27)) (hide yes)))
  (property "Value" "GND" (at 193.04 77.47 0) (effects (font (size 1.27 1.27)) (hide yes)))
  (property "Footprint" "" (at 190.5 76.2 0) (effects (font (size 1.27 1.27)) (hide yes)))
  (property "Datasheet" "~" (at 190.5 76.2 0) (effects (font (size 1.27 1.27)) (hide yes)))
  (pin "1"))
 (label "AUDIO"
  (at 184.15 73.66 0)
  (fields_autoplaced yes)
  (effects (font (size 1.27 1.27)) (justify left bottom)))
 (text "Laser microphone receiver — design study (unbuilt)"
  (exclude_from_sim no)
  (at 25.4 30.48 0)
  (effects (font (size 2.54 2.54)
    (bold yes)) (justify left bottom)))
 (text "A Class 2 laser (≤ 1 mW, 650 nm) reflects off a window pane; sound moves the glass by nanometres,"
  (exclude_from_sim no)
  (at 25.4 36.83 0)
  (effects (font (size 1.27 1.27)) (justify left bottom)))
 (text "moving the reflected spot across the photodiode. The receiver turns that light change into audio."
  (exclude_from_sim no)
  (at 25.4 40.64 0)
  (effects (font (size 1.27 1.27)) (justify left bottom)))
 (text "STAGE 1 · transimpedance"
  (exclude_from_sim no)
  (at 78.74 50.8 0)
  (effects (font (size 1.27 1.27)
    (bold yes)) (justify left bottom)))
 (text "V = I·Rf  (Rf 100 k ∥ 100 p → ~16 kHz)"
  (exclude_from_sim no)
  (at 78.74 54.61 0)
  (effects (font (size 1.27 1.27)) (justify left bottom)))
 (text "STAGE 2 · band-pass, gain −100"
  (exclude_from_sim no)
  (at 127 50.8 0)
  (effects (font (size 1.27 1.27)
    (bold yes)) (justify left bottom)))
 (text "HP 159 Hz (C2·R4) · LP 3.4 kHz (R5·C3)"
  (exclude_from_sim no)
  (at 127 54.61 0)
  (effects (font (size 1.27 1.27)) (justify left bottom)))
 (text "OUTPUT"
  (exclude_from_sim no)
  (at 172.72 50.8 0)
  (effects (font (size 1.27 1.27)
    (bold yes)) (justify left bottom)))
 (text "DC-blocked, to amp or ADC"
  (exclude_from_sim no)
  (at 172.72 54.61 0)
  (effects (font (size 1.27 1.27)) (justify left bottom)))
 (text "Parts chosen from the Pegboard inventory where possible: U1–U2 (2× LM741), R3/R5/R6 (100k), R4 (1k), C2/C6 (1 µF)."
  (exclude_from_sim no)
  (at 25.4 124.46 0)
  (effects (font (size 1.27 1.27)) (justify left bottom)))
 (text "To source: D1 BPW34, C1 100 pF, C3 470 pF, C4–C5 100 nF, laser module, battery clips. LM741 is noisy and slow;"
  (exclude_from_sim no)
  (at 25.4 128.27 0)
  (effects (font (size 1.27 1.27)) (justify left bottom)))
 (text "a TL072 is the planned upgrade. Never aim the laser at people or at windows you do not own."
  (exclude_from_sim no)
  (at 25.4 132.08 0)
  (effects (font (size 1.27 1.27)) (justify left bottom)))
 (sheet_instances
  (path ""
   (page "1")))
 (embedded_fonts no))
